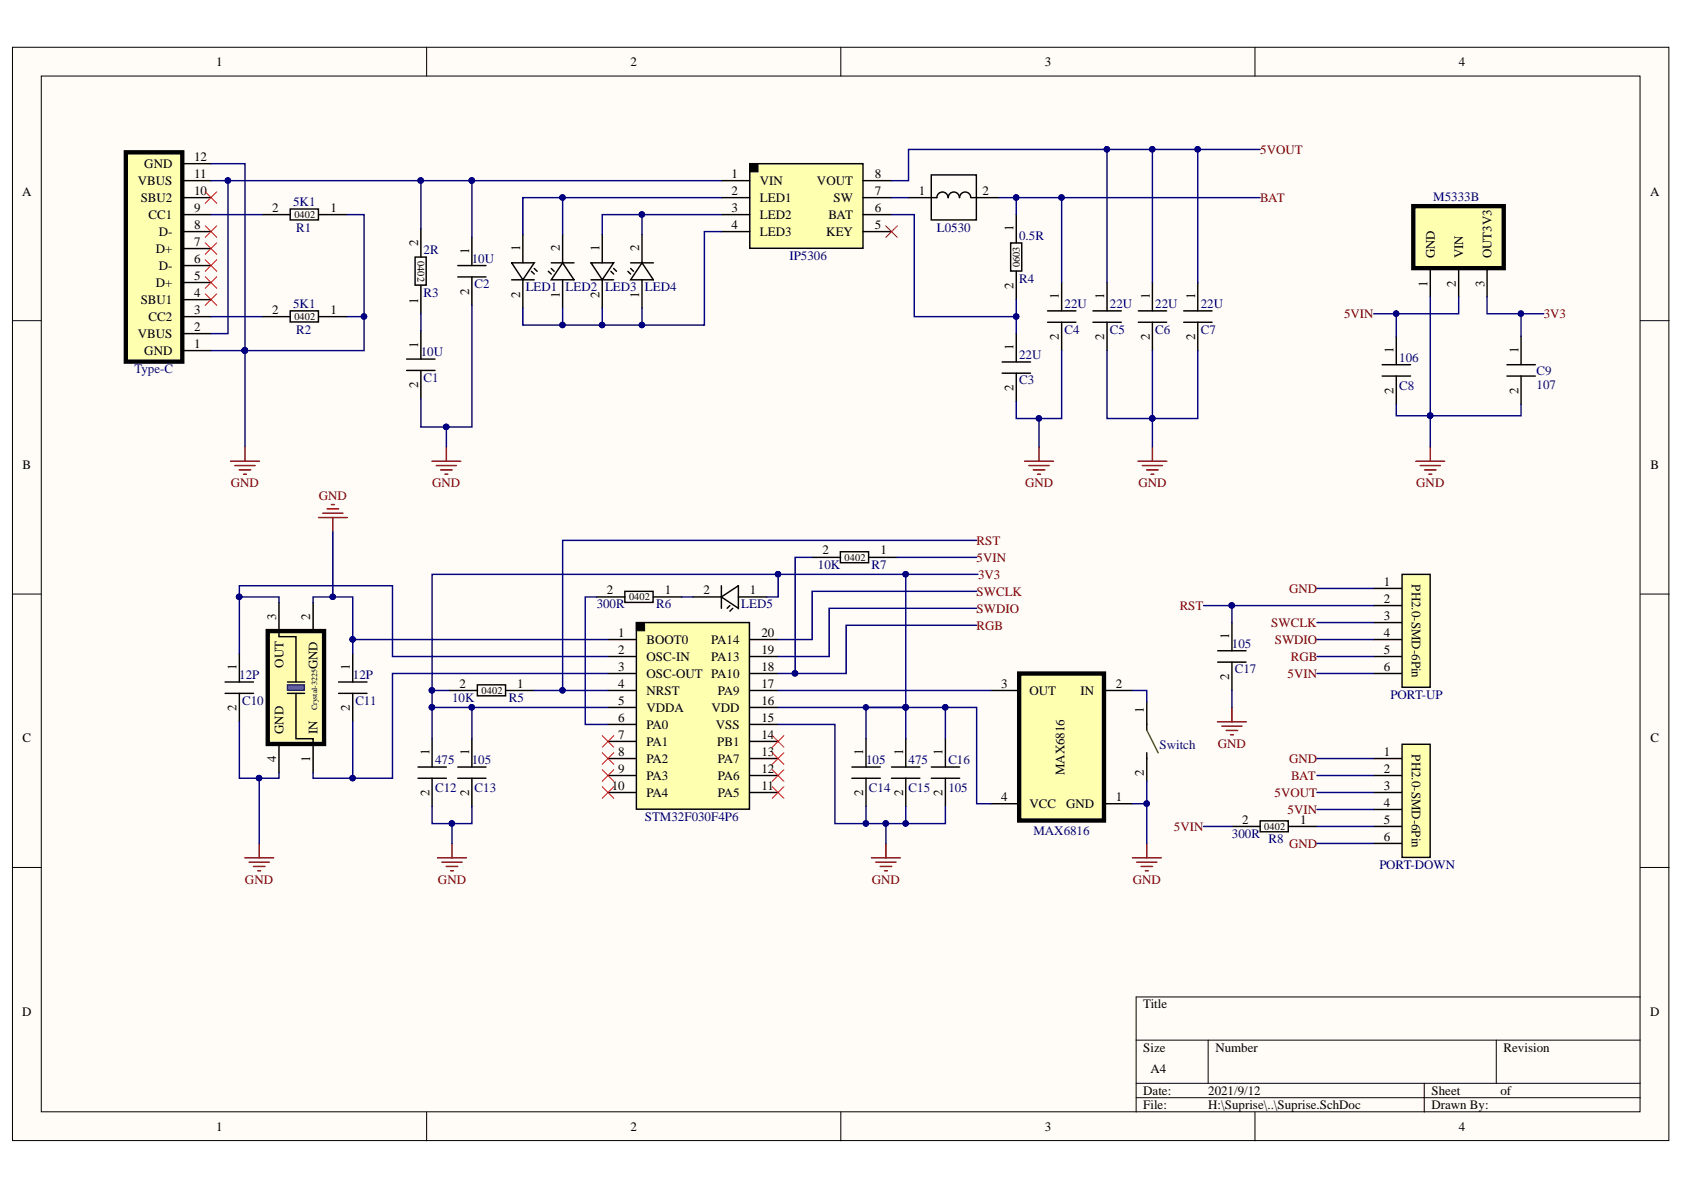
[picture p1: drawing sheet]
# Altium project Suprise.PrjPCB
1 sheet, 40 parts. Net scope: global (net labels, ports and power ports of the same name join across sheets).
Board file: Suprise.PcbDoc

## Sheet Suprise.SchDoc
size A4

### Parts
3225-8MHz  Crystal-3225  [Crystal-3225]  (value not drawn)
C1  10U  [CAP0402]
C2  10U  [CAP0402]
C3  22U  [CAP0402]
C4  22U  [CAP0402]
C5  22U  [CAP0402]
C6  22U  [CAP0402]
C7  22U  [CAP0402]
C8  106  [CAP0402]
C9  107  [CAP0402]
C10  12P  [CAP0402]
C11  12P  [CAP0402]
C12  475  [CAP0402]
C13  105  [CAP0402]
C14  105  [CAP0402]
C15  475  [CAP0402]
C16  105  [CAP0402]
C17  105  [CAP0402]
IP5306  IP5306  [IP5306]  (value not drawn)
L0530  IND0530  [IND0530]  (value not drawn)
LED1  LED0603  [LED0603]  (value not drawn)
LED2  LED0603  [LED0603]  (value not drawn)
LED3  LED0603  [LED0603]  (value not drawn)
LED4  LED0603  [LED0603]  (value not drawn)
LED5  LED0603  [LED0603]  (value not drawn)
M5333B  M5333B  [M5333B]  (value not drawn)
MAX6816  MAX6816  [MAX6816]  (value not drawn)
PORT-DOWN  PH2.0-SMD-6Pin  [PH2.0-SMD-6Pin]  (value not drawn)
PORT-UP  PH2.0-SMD-6Pin  [PH2.0-SMD-6Pin]  (value not drawn)
R1  5K1  [RES0402]
R2  5K1  [RES0402]
R3  2R  [RES0402]
R4  0.5R  [RES0603]
R5  10K  [RES0402]
R6  300R  [RES0402]
R7  10K  [RES0402]
R8  300R  [RES0402]
STM32F030F4P6  STM32F030F4P6  [STM32F030F4P6]  (value not drawn)
Switch  Key-4*4*1.5  [Key-4*4*1.5]  (value not drawn)
Type-C  Type-C-IN-16Pin  [SinkBoard-Type-C-IN-16Pin]  (value not drawn)

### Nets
GND: 3225-8MHz.2(GND) 3225-8MHz.4(GND) C1.2 C2.2 C3.2 C4.2 C5.2 C6.2 C7.2 C8.2 C9.2 C10.2 C11.1 C12.2 C13.2 C14.2 C15.2 C16.2 C17.2 M5333B.1(GND) MAX6816.1(GND) PORT-DOWN.1 PORT-DOWN.6 PORT-UP.1 R1.1 R2.1 STM32F030F4P6.1(BOOT0) STM32F030F4P6.15(VSS) Switch.2 Type-C.1(GND) Type-C.12(GND)
3V3: C9.1 C12.1 C13.1 C14.1 C15.1 C16.1 LED5.1 M5333B.3(OUT3V3) MAX6816.4(VCC) R5.2 STM32F030F4P6.5(VDDA) STM32F030F4P6.16(VDD)
5VIN: C8.1 M5333B.2(VIN) PORT-DOWN.4 PORT-UP.6 R7.1 R8.2
5VOUT: C5.1 C6.1 C7.1 IP5306.8(VOUT) PORT-DOWN.3
BAT: C4.1 L0530.2 PORT-DOWN.2 R4.1
RGB: PORT-UP.5 R7.2 STM32F030F4P6.18(PA10)
RST: C17.1 PORT-UP.2 R5.1 STM32F030F4P6.4(NRST)
SWCLK: PORT-UP.3 STM32F030F4P6.20(PA14)
SWDIO: PORT-UP.4 STM32F030F4P6.19(PA13)
Net3225-8MHz_1: 3225-8MHz.1(IN) C11.2 STM32F030F4P6.3(OSC-OUT)
Net3225-8MHz_3: 3225-8MHz.3(OUT) C10.1 STM32F030F4P6.2(OSC-IN)
NetC1_1: C1.1 R3.1
NetC2_1: C2.1 IP5306.1(VIN) R3.2 Type-C.2(VBUS) Type-C.11(VBUS)
NetC3_1: C3.1 IP5306.6(BAT) R4.2
NetIP5306_2: IP5306.2(LED1) LED1.1 LED2.2
NetIP5306_3: IP5306.3(LED2) LED3.1 LED4.2
NetIP5306_4: IP5306.4(LED3) LED1.2 LED2.1 LED3.2 LED4.1
NetIP5306_7: IP5306.7(SW) L0530.1
NetLED5_2: LED5.2 R6.1
NetMAX6816_2: MAX6816.2(IN) Switch.1
NetMAX6816_3: MAX6816.3(OUT) STM32F030F4P6.17(PA9)
NetPORT-DOWN_5: PORT-DOWN.5 R8.1
NetR1_2: R1.2 Type-C.9(CC1)
NetR2_2: R2.2 Type-C.3(CC2)
NetR6_2: R6.2 STM32F030F4P6.6(PA0)

Not connected (* = marked no-connect by the designer): IP5306 5(KEY)*; STM32F030F4P6 7(PA1)* 8(PA2)* 9(PA3)* 10(PA4)* 11(PA5)* 12(PA6)* 13(PA7)* 14(PB1)*; Type-C 4(SBU1)* 5(D+)* 6(D-)* 7(D+)* 8(D-)* 10(SBU2)*
